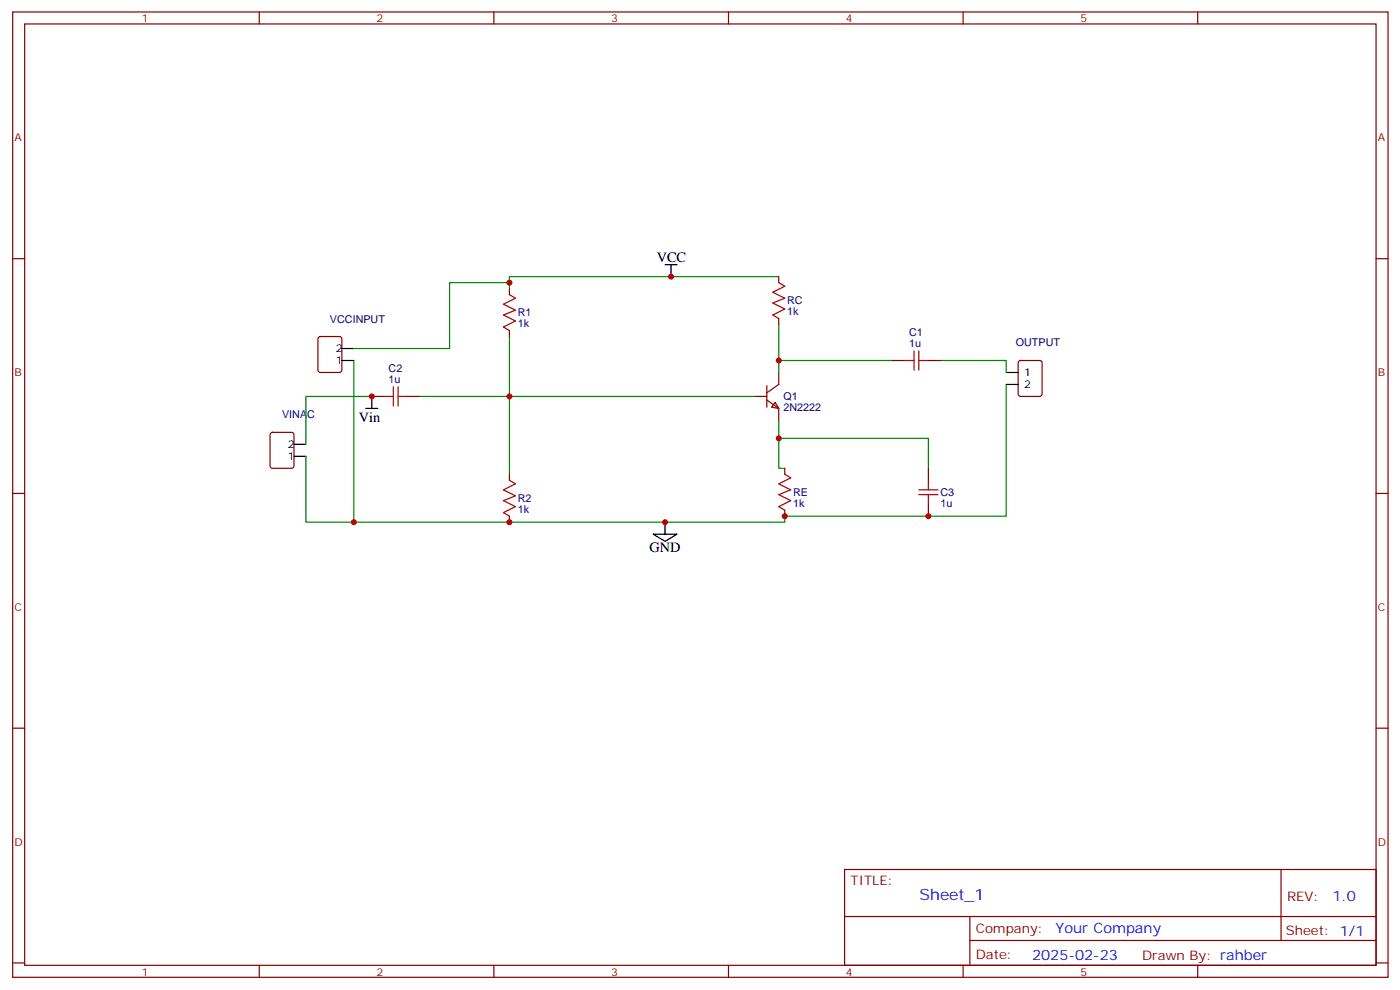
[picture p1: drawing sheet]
<svg xmlns="http://www.w3.org/2000/svg" width="413mm" height="292mm" viewBox="0 0 413 292" stroke-linecap="round" stroke-linejoin="round" font-family="sans-serif">
<g fill="none" stroke="#870000" stroke-width=".35">
<path d="M3.7 3.5h405.4v284.4h-405.4zM7.3 7.1h398.3v277.2h-398.3zM76.4 3.5v3.6M145.6 3.5v3.6M214.7 3.5v3.6M283.8 3.5v3.6M353 3.5v3.6M3.7 76.2h3.6M405.6 76.2h3.5M93.9 99.3l.5-.2h5.6l.7 .5 .1 9.4-.5 .7h-5.9l-.6-.4-.1-9.5zM150.1 85v1.8M150.1 97.4v1.7"/>
<path d="M229.5 81.5v1.8M229.5 93.8v1.8M109.6 116.8h3.5M120.2 116.8h3.5M222.5 116.8h3.5M226 117.8l3.5 2.5v3.5M226 113.6v6.3M228.5 118.5l1 1.8-2.1-.4zM229.5 109.7v3.5l-3.5 2.5M263 106.2h3.6M273.6 106.2h3.5M300.3 106.4l.5-.2h5.6l.7 .4v9.5l-.4 .6-5.9 .1-.7-.5v-9.4z"/>
<path d="M79.8 127.6l.5-.2h5.6l.7 .4v9.4l-.4 .7h-5.9l-.7-.4v-9.4zM150.1 139.7v1.8M231.3 137.9v1.8M273.6 137.9v3.6M3.7 145.3h3.6M150.1 152v1.8M231.3 150.3v1.7M273.6 148.5v3.5M405.6 145.3h3.5M3.7 214.5h3.6M405.6 214.5h3.5M248.9 256.1h156.7v28.2h-156.7z"/>
<path d="M377.5 256.1l.1 20.9M249 270h156.4M285.8 277h119.6M285.8 270v14.1M3.7 283.6h3.6M76.4 284.3v3.6M145.6 284.3v3.6M214.7 284.3v3.6M283.8 284.3v3.6M353 284.3v3.6M405.6 283.6h3.5"/>
</g>
<path d="M150.1 83.3h-17.6v19.4h-28.2M150.1 99.1v40.6M229.5 81.5h-79.4v3.5M229.5 95.6v14.1M104.3 106.2v47.6h127v-1.8h65.2v-38.8M109.6 116.8h-19.4v14.1M123.7 116.8h98.8M229.5 106.2h33.5M277.1 106.2h19.4v3.5M90.2 134.4v19.4h14.1M229.5 123.8v14.1h1.8M229.5 129.1h44.1v8.8" fill="none" stroke="#008700" stroke-width=".35"/>
<path d="M196 78h3.5M197.8 78v3.5M100.8 106.2h3.5M100.8 102.7h3.5M109.6 116.8v3.5M296.5 109.7h3.6M296.5 113.2h3.6M86.6 134.4h3.6M86.6 130.9h3.6M107.8 120.3h3.5M192.5 157.3h7l-3.5 2.2zM196 153.8v3.5" fill="none" stroke="#000" stroke-width=".35"/>
<g fill="none" stroke="#a10000" stroke-width=".35">
<path d="M150.1 86.8l1.8 1-3.5 1.8 3.5 1.8-3.5 1.4 3.5 1.7-3.5 1.8 1.7 1.1M229.5 83.3l1.8 1-3.5 1.8 3.5 1.7-3.5 1.5 3.5 1.7-3.5 1.8 1.7 1M113.1 116.8h2.8M115.9 113.9v5.7M117.3 116.8h2.9M117.3 113.9v5.7M266.6 106.2h2.8M269.4 103.4v5.6M270.8 106.2h2.8M270.8 103.4v5.6M231.3 139.7l1.7 1.1-3.5 1.7 3.5 1.8-3.5 1.4 3.5 1.8-3.5 1.7 1.8 1.1M150.1 141.5l1.8 1-3.5 1.8 3.5 1.7-3.5 1.5 3.5 1.7-3.5 1.8 1.7 1"/>
<path d="M270.8 145.7h5.6M270.8 144.3h5.6M273.6 141.5v2.8M273.6 145.7v2.8"/>
</g>
<g fill="#c00">
<circle cx="150.1" cy="116.8" r=".88"/>
<circle cx="229.5" cy="129.1" r=".88"/>
<circle cx="229.5" cy="106.2" r=".88"/>
<circle cx="197.8" cy="81.5" r=".88"/>
<circle cx="196" cy="153.8" r=".88"/>
<circle cx="150.1" cy="83.3" r=".88"/>
<circle cx="104.3" cy="153.8" r=".88"/>
<circle cx="109.6" cy="116.8" r=".88"/>
<circle cx="273.6" cy="152" r=".88"/>
<circle cx="150.1" cy="153.8" r=".88"/>
<circle cx="231.3" cy="152" r=".88"/>
</g>
<text font-size="4.6" fill="#00f" x="271" y="265.1">Sheet_1</text>
<g font-size="4.2">
<text x="193.5" y="77.3">VCC</text>
<text x="105.8" y="124.3">Vin</text>
<text x="191.4" y="162.6">GND</text>
</g>
<g font-size="4.2" fill="#00f">
<text x="392.7" y="265.4">1.0</text>
<text x="311.1" y="274.9">Your Company</text>
<text x="304.2" y="282.7">2025-02-23</text>
</g>
<g font-size="3.9" fill="#800">
<text x="250.7" y="260.7">TITLE:</text>
<text x="379.3" y="265.4">REV:</text>
<text x="287.6" y="274.9">Company:</text>
<text x="379" y="275.5">Sheet: 1/1</text>
<text x="287.6" y="282.6">Date:</text>
<text x="336.6" y="282.7">Drawn By: rahber</text>
</g>
<g font-size="3.2" fill="#800">
<text x="41.8" y="6.5">1</text>
<text x="111" y="6.5">2</text>
<text x="180.1" y="6.5">3</text>
<text x="249.3" y="6.5">4</text>
<text x="318.4" y="6.5">5</text>
<text x="4.3" y="41.6">A</text>
<text x="406.1" y="41.6">A</text>
<text x="4.3" y="110.8">B</text>
<text x="406.1" y="110.8">B</text>
<text x="4.3" y="179.9">C</text>
<text x="406.1" y="179.9">C</text>
<text x="4.3" y="249.1">D</text>
<text x="406.1" y="249.1">D</text>
<text x="41.8" y="287.3">1</text>
<text x="111" y="287.3">2</text>
<text x="180.1" y="287.3">3</text>
<text x="249.3" y="287.3">4</text>
<text x="318.4" y="287.3">5</text>
</g>
<g font-size="3.2" fill="#000080">
<text x="232" y="89.6">RC</text>
<text x="97.2" y="95">VCCINPUT</text>
<text x="152.6" y="93.2">R1</text>
<text x="232" y="92.9">1k</text>
<text x="152.6" y="96.4">1k</text>
<text x="268" y="99.1">C1</text>
<text x="268" y="102.3">1u</text>
<text x="299.4" y="102.1">OUTPUT</text>
<text x="114.5" y="112.9">1u</text>
<text x="114.5" y="109.7">C2</text>
<text x="230.9" y="117.9">Q1</text>
<text x="83.1" y="123.2">VINAC</text>
<text x="230.9" y="121.1">2N2222</text>
<text x="152.6" y="147.8">R2</text>
<text x="233.8" y="149.3">1k</text>
<text x="233.8" y="146.1">RE</text>
<text x="277.1" y="149.3">1u</text>
<text x="277.1" y="146.1">C3</text>
<text x="152.6" y="151.1">1k</text>
</g>
<g font-size="3.2">
<text x="99" y="107.2">1</text>
<text x="99" y="103.7">2</text>
<text x="301.8" y="110.8">1</text>
<text x="301.8" y="114.3">2</text>
<text x="84.9" y="131.9">2</text>
<text x="84.9" y="135.5">1</text>
</g>
</svg>
